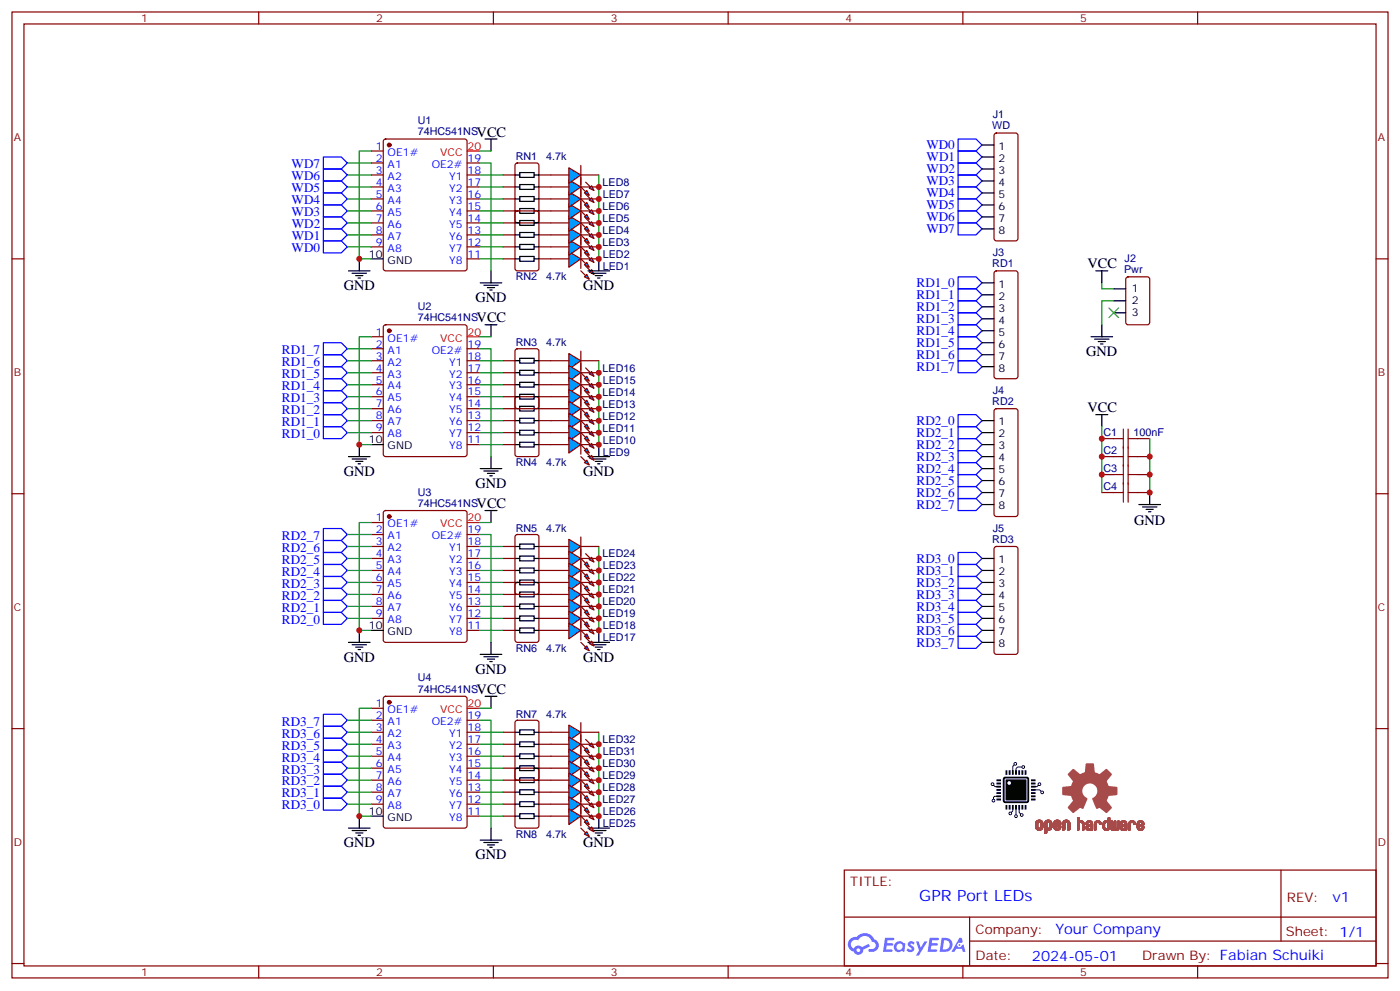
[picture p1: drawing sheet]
# EasyEDA schematic gpr-port-leds-schematic-v1.json
TITLE: GPR Port LEDs; REV: v1; Date: 2024-05-01; Sheet: 1/1; Drawn By: Fabian Schuiki; Company: Your Company

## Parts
C1  100nF  [C0603]
C2  100nF  [C0603]
C3  100nF  [C0603]
C4  100nF  [C0603]
J1  WD  [HDR-M-2.54_1X8]
J2  Pwr  [HDR-M-2.54_1X3]
J3  RD1  [HDR-M-2.54_1X8]
J4  RD2  [HDR-M-2.54_1X8]
J5  RD3  [HDR-M-2.54_1X8]
LED1  LED-0805_B  [LED0805_BLUE]
LED2  LED-0805_B  [LED0805_BLUE]
LED3  LED-0805_B  [LED0805_BLUE]
LED4  LED-0805_B  [LED0805_BLUE]
LED5  LED-0805_B  [LED0805_BLUE]
LED6  LED-0805_B  [LED0805_BLUE]
LED7  LED-0805_B  [LED0805_BLUE]
LED8  LED-0805_B  [LED0805_BLUE]
LED9  LED-0805_B  [LED0805_BLUE]
LED10  LED-0805_B  [LED0805_BLUE]
LED11  LED-0805_B  [LED0805_BLUE]
LED12  LED-0805_B  [LED0805_BLUE]
LED13  LED-0805_B  [LED0805_BLUE]
LED14  LED-0805_B  [LED0805_BLUE]
LED15  LED-0805_B  [LED0805_BLUE]
LED16  LED-0805_B  [LED0805_BLUE]
LED17  LED-0805_B  [LED0805_BLUE]
LED18  LED-0805_B  [LED0805_BLUE]
LED19  LED-0805_B  [LED0805_BLUE]
LED20  LED-0805_B  [LED0805_BLUE]
LED21  LED-0805_B  [LED0805_BLUE]
LED22  LED-0805_B  [LED0805_BLUE]
LED23  LED-0805_B  [LED0805_BLUE]
LED24  LED-0805_B  [LED0805_BLUE]
LED25  LED-0805_B  [LED0805_BLUE]
LED26  LED-0805_B  [LED0805_BLUE]
LED27  LED-0805_B  [LED0805_BLUE]
LED28  LED-0805_B  [LED0805_BLUE]
LED29  LED-0805_B  [LED0805_BLUE]
LED30  LED-0805_B  [LED0805_BLUE]
LED31  LED-0805_B  [LED0805_BLUE]
LED32  LED-0805_B  [LED0805_BLUE]
LOGO1  ChannelLogo  [CHANNEL_LOGO]
LOGO2  OSHW-LOGOL  [OSHW-LOGO-L]
RN1  4.7k  [RES-ARRAY-SMD_0603-8P-L3.2-W1.6-BL]
RN2  4.7k  [RES-ARRAY-SMD_0603-8P-L3.2-W1.6-BL]
RN3  4.7k  [RES-ARRAY-SMD_0603-8P-L3.2-W1.6-BL]
RN4  4.7k  [RES-ARRAY-SMD_0603-8P-L3.2-W1.6-BL]
RN5  4.7k  [RES-ARRAY-SMD_0603-8P-L3.2-W1.6-BL]
RN6  4.7k  [RES-ARRAY-SMD_0603-8P-L3.2-W1.6-BL]
RN7  4.7k  [RES-ARRAY-SMD_0603-8P-L3.2-W1.6-BL]
RN8  4.7k  [RES-ARRAY-SMD_0603-8P-L3.2-W1.6-BL]
U1  74HC541NS  [SO-20_L12.6-W5.3-P1.27-LS7.8-BL]
U2  74HC541NS  [SO-20_L12.6-W5.3-P1.27-LS7.8-BL]
U3  74HC541NS  [SO-20_L12.6-W5.3-P1.27-LS7.8-BL]
U4  74HC541NS  [SO-20_L12.6-W5.3-P1.27-LS7.8-BL]

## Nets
GND: C1.2 C2.2 C3.2 C4.2 J2.2 LED1.2 LED2.2 LED3.2 LED4.2 LED5.2 LED6.2 LED7.2 LED8.2 LED9.2 LED10.2 LED11.2 LED12.2 LED13.2 LED14.2 LED15.2 LED16.2 LED17.2 LED18.2 LED19.2 LED20.2 LED21.2 LED22.2 LED23.2 LED24.2 LED25.2 LED26.2 LED27.2 LED28.2 LED29.2 LED30.2 LED31.2 LED32.2 U1.1(OE1#) U1.10(GND) U1.19(OE2#) U2.1(OE1#) U2.10(GND) U2.19(OE2#) U3.1(OE1#) U3.10(GND) U3.19(OE2#) U4.1(OE1#) U4.10(GND) U4.19(OE2#)
VCC: C1.1 C2.1 C3.1 C4.1 J2.1 U1.20(VCC) U2.20(VCC) U3.20(VCC) U4.20(VCC)
RD1_0: J3.1 U2.9(A8)
RD1_1: J3.2 U2.8(A7)
RD1_2: J3.3 U2.7(A6)
RD1_3: J3.4 U2.6(A5)
RD1_4: J3.5 U2.5(A4)
RD1_5: J3.6 U2.4(A3)
RD1_6: J3.7 U2.3(A2)
RD1_7: J3.8 U2.2(A1)
RD2_0: J4.1 U3.9(A8)
RD2_1: J4.2 U3.8(A7)
RD2_2: J4.3 U3.7(A6)
RD2_3: J4.4 U3.6(A5)
RD2_4: J4.5 U3.5(A4)
RD2_5: J4.6 U3.4(A3)
RD2_6: J4.7 U3.3(A2)
RD2_7: J4.8 U3.2(A1)
RD3_0: J5.1 U4.9(A8)
RD3_1: J5.2 U4.8(A7)
RD3_2: J5.3 U4.7(A6)
RD3_3: J5.4 U4.6(A5)
RD3_4: J5.5 U4.5(A4)
RD3_5: J5.6 U4.4(A3)
RD3_6: J5.7 U4.3(A2)
RD3_7: J5.8 U4.2(A1)
WD0: J1.1 U1.9(A8)
WD1: J1.2 U1.8(A7)
WD2: J1.3 U1.7(A6)
WD3: J1.4 U1.6(A5)
WD4: J1.5 U1.5(A4)
WD5: J1.6 U1.4(A3)
WD6: J1.7 U1.3(A2)
WD7: J1.8 U1.2(A1)
RN1_5: LED5.1 RN1.5
RN1_6: LED6.1 RN1.6
RN1_7: LED7.1 RN1.7
RN1_8: LED8.1 RN1.8
RN2_5: LED1.1 RN2.5
RN2_6: LED2.1 RN2.6
RN2_7: LED3.1 RN2.7
RN2_8: LED4.1 RN2.8
RN3_5: LED13.1 RN3.5
RN3_6: LED14.1 RN3.6
RN3_7: LED15.1 RN3.7
RN3_8: LED16.1 RN3.8
RN4_5: LED9.1 RN4.5
RN4_6: LED10.1 RN4.6
RN4_7: LED11.1 RN4.7
RN4_8: LED12.1 RN4.8
RN5_5: LED21.1 RN5.5
RN5_6: LED22.1 RN5.6
RN5_7: LED23.1 RN5.7
RN5_8: LED24.1 RN5.8
RN6_5: LED17.1 RN6.5
RN6_6: LED18.1 RN6.6
RN6_7: LED19.1 RN6.7
RN6_8: LED20.1 RN6.8
RN7_5: LED29.1 RN7.5
RN7_6: LED30.1 RN7.6
RN7_7: LED31.1 RN7.7
RN7_8: LED32.1 RN7.8
RN8_5: LED25.1 RN8.5
RN8_6: LED26.1 RN8.6
RN8_7: LED27.1 RN8.7
RN8_8: LED28.1 RN8.8
U1_11: RN2.4 U1.11(Y8)
U1_12: RN2.3 U1.12(Y7)
U1_13: RN2.2 U1.13(Y6)
U1_14: RN2.1 U1.14(Y5)
U1_15: RN1.4 U1.15(Y4)
U1_16: RN1.3 U1.16(Y3)
U1_17: RN1.2 U1.17(Y2)
U1_18: RN1.1 U1.18(Y1)
U2_11: RN4.4 U2.11(Y8)
U2_12: RN4.3 U2.12(Y7)
U2_13: RN4.2 U2.13(Y6)
U2_14: RN4.1 U2.14(Y5)
U2_15: RN3.4 U2.15(Y4)
U2_16: RN3.3 U2.16(Y3)
U2_17: RN3.2 U2.17(Y2)
U2_18: RN3.1 U2.18(Y1)
U3_11: RN6.4 U3.11(Y8)
U3_12: RN6.3 U3.12(Y7)
U3_13: RN6.2 U3.13(Y6)
U3_14: RN6.1 U3.14(Y5)
U3_15: RN5.4 U3.15(Y4)
U3_16: RN5.3 U3.16(Y3)
U3_17: RN5.2 U3.17(Y2)
U3_18: RN5.1 U3.18(Y1)
U4_11: RN8.4 U4.11(Y8)
U4_12: RN8.3 U4.12(Y7)
U4_13: RN8.2 U4.13(Y6)
U4_14: RN8.1 U4.14(Y5)
U4_15: RN7.4 U4.15(Y4)
U4_16: RN7.3 U4.16(Y3)
U4_17: RN7.2 U4.17(Y2)
U4_18: RN7.1 U4.18(Y1)

Not connected (* = marked no-connect by the designer): J2 3*

# EasyEDA board gpr-port-leds-pcb-v1.json

Outline 96.52 x 22.86 mm; copper layers: TopLayer, BottomLayer. Coordinates in mm from the lower left corner of the outline.
Outline path: 0,22.86 96.52,22.86 96.52,0 0,0 0,22.86

## Design rules (mm)
Default: track 0.254, clearance 0.152, via 0.61, via hole 0.305

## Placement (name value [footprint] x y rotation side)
C1  100nF  [C0603]  3.81 6.35 0 top
C2  100nF  [C0603]  29.21 6.35 0 top
C3  100nF  [C0603]  52.07 6.35 0 top
C4  100nF  [C0603]  74.93 6.35 0 top
J1  WD  [HDR-M-2.54_1X8]  15.24 2.54 180 top
J2  Pwr  [HDR-M-2.54_1X3]  30.48 2.54 180 top
J3  RD1  [HDR-M-2.54_1X8]  43.18 2.54 180 top
J4  RD2  [HDR-M-2.54_1X8]  63.5 2.54 180 top
J5  RD3  [HDR-M-2.54_1X8]  83.82 2.54 180 top
LED1  LED-0805_B  [LED0805_BLUE]  21.59 19.05 90 top
LED2  LED-0805_B  [LED0805_BLUE]  19.05 19.05 90 top
LED3  LED-0805_B  [LED0805_BLUE]  16.51 19.05 90 top
LED4  LED-0805_B  [LED0805_BLUE]  13.97 19.05 90 top
LED5  LED-0805_B  [LED0805_BLUE]  11.43 19.05 90 top
LED6  LED-0805_B  [LED0805_BLUE]  8.89 19.05 90 top
LED7  LED-0805_B  [LED0805_BLUE]  6.35 19.05 90 top
LED8  LED-0805_B  [LED0805_BLUE]  3.81 19.05 90 top
LED9  LED-0805_B  [LED0805_BLUE]  46.99 19.05 90 top
LED10  LED-0805_B  [LED0805_BLUE]  44.45 19.05 90 top
LED11  LED-0805_B  [LED0805_BLUE]  41.91 19.05 90 top
LED12  LED-0805_B  [LED0805_BLUE]  39.37 19.05 90 top
LED13  LED-0805_B  [LED0805_BLUE]  36.83 19.05 90 top
LED14  LED-0805_B  [LED0805_BLUE]  34.29 19.05 90 top
LED15  LED-0805_B  [LED0805_BLUE]  31.75 19.05 90 top
LED16  LED-0805_B  [LED0805_BLUE]  29.21 19.05 90 top
LED17  LED-0805_B  [LED0805_BLUE]  69.85 19.05 90 top
LED18  LED-0805_B  [LED0805_BLUE]  67.31 19.05 90 top
LED19  LED-0805_B  [LED0805_BLUE]  64.77 19.05 90 top
LED20  LED-0805_B  [LED0805_BLUE]  62.23 19.05 90 top
LED21  LED-0805_B  [LED0805_BLUE]  59.69 19.05 90 top
LED22  LED-0805_B  [LED0805_BLUE]  57.15 19.05 90 top
LED23  LED-0805_B  [LED0805_BLUE]  54.61 19.05 90 top
LED24  LED-0805_B  [LED0805_BLUE]  52.07 19.05 90 top
LED25  LED-0805_B  [LED0805_BLUE]  92.71 19.05 90 top
LED26  LED-0805_B  [LED0805_BLUE]  90.17 19.05 90 top
LED27  LED-0805_B  [LED0805_BLUE]  87.63 19.05 90 top
LED28  LED-0805_B  [LED0805_BLUE]  85.09 19.05 90 top
LED29  LED-0805_B  [LED0805_BLUE]  82.55 19.05 90 top
LED30  LED-0805_B  [LED0805_BLUE]  80.01 19.05 90 top
LED31  LED-0805_B  [LED0805_BLUE]  77.47 19.05 90 top
LED32  LED-0805_B  [LED0805_BLUE]  74.93 19.05 90 top
LOGO1  ChannelLogo  [CHANNEL_LOGO]  25.4 12.7 180 bottom
LOGO2  OSHW-LOGOL  [OSHW-LOGO-L]  84.46 6.98 180 bottom
Pad_gge25946  -  [Pad_gge25946]  25.4 20.32 0 top
Pad_gge25962  -  [Pad_gge25962]  72.39 20.32 0 top
RN1  4.7k  [RES-ARRAY-SMD_0603-8P-L3.2-W1.6-BL]  3.81 10.16 0 top
RN2  4.7k  [RES-ARRAY-SMD_0603-8P-L3.2-W1.6-BL]  21.59 10.16 0 top
RN3  4.7k  [RES-ARRAY-SMD_0603-8P-L3.2-W1.6-BL]  29.21 10.16 0 top
RN4  4.7k  [RES-ARRAY-SMD_0603-8P-L3.2-W1.6-BL]  46.99 10.16 0 top
RN5  4.7k  [RES-ARRAY-SMD_0603-8P-L3.2-W1.6-BL]  52.07 10.16 0 top
RN6  4.7k  [RES-ARRAY-SMD_0603-8P-L3.2-W1.6-BL]  69.85 10.16 0 top
RN7  4.7k  [RES-ARRAY-SMD_0603-8P-L3.2-W1.6-BL]  74.93 10.16 0 top
RN8  4.7k  [RES-ARRAY-SMD_0603-8P-L3.2-W1.6-BL]  92.71 10.16 0 top
U1  74HC541NS  [SO-20_L12.6-W5.3-P1.27-LS7.8-BL]  12.7 10.16 0 top
U2  74HC541NS  [SO-20_L12.6-W5.3-P1.27-LS7.8-BL]  38.1 10.16 0 top
U3  74HC541NS  [SO-20_L12.6-W5.3-P1.27-LS7.8-BL]  60.96 10.16 0 top
U4  74HC541NS  [SO-20_L12.6-W5.3-P1.27-LS7.8-BL]  83.82 10.16 0 top

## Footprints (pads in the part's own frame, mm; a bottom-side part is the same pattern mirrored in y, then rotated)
C0603
  rect 0.8x0.9 smd: 1(-0.7,0) 2(0.7,0)
HDR-M-2.54_1X3
  rect 1.575x1.575 hole 0.889: 1(-2.54,0)
  oval 1.575x1.575 hole 0.889: 2(0,0) 3(2.54,0)
HDR-M-2.54_1X8
  rect 1.575x1.575 hole 0.889: 1(-10.16,0)
  oval 1.575x1.575 hole 0.889: 2(-7.62,0) 3(-5.08,0) 4(-2.54,0) 5(0,0) 6(2.54,0) 7(5.08,0) 8(7.62,0)
LED0805_BLUE
  rect 1.3x1.399 smd: 1(-1.05,0) 2(1.05,0)
Pad_gge25946
  oval 1.575x1.575 hole 0.889: 2(0,0)
Pad_gge25962
  oval 1.575x1.575 hole 0.889: 2(0,0)
RES-ARRAY-SMD_0603-8P-L3.2-W1.6-BL
  rect 0.65x0.8 smd: 1(-1.2,-0.9) 4(1.2,-0.9) 5(1.2,0.9) 8(-1.2,0.9)
  rect 0.5x0.8 smd: 2(-0.4,-0.9) 3(0.4,-0.9) 6(0.4,0.9) 7(-0.4,0.9)
SO-20_L12.6-W5.3-P1.27-LS7.8-BL
  oval 0.568x2 smd: 1(-5.715,-3.5) 2(-4.445,-3.5) 3(-3.175,-3.5) 4(-1.905,-3.5) 5(-0.635,-3.5) 6(0.635,-3.5) 7(1.905,-3.5) 8(3.175,-3.5) 9(4.445,-3.5) 10(5.715,-3.5) 11(5.715,3.5) 12(4.445,3.5) 13(3.175,3.5) 14(1.905,3.5) 15(0.635,3.5) 16(-0.635,3.5) 17(-1.905,3.5) 18(-3.175,3.5) 19(-4.445,3.5) 20(-5.715,3.5)

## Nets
As in the schematic, except:
GND: C1.2 C2.2 C3.2 C4.2 J2.2 LED1.2 LED2.2 LED3.2 LED4.2 LED5.2 LED6.2 LED7.2 LED8.2 LED9.2 LED10.2 LED11.2 LED12.2 LED13.2 LED14.2 LED15.2 LED16.2 LED17.2 LED18.2 LED19.2 LED20.2 LED21.2 LED22.2 LED23.2 LED24.2 LED25.2 LED26.2 LED27.2 LED28.2 LED29.2 LED30.2 LED31.2 LED32.2 Pad_gge25946.2 Pad_gge25962.2 U1.1 U1.10 U1.19 U2.1 U2.10 U2.19 U3.1 U3.10 U3.19 U4.1 U4.10 U4.19

Pads without a net: J2 3

## Via types
v1: diameter 0.61, hole 0.305, TopLayer to BottomLayer, 63 vias

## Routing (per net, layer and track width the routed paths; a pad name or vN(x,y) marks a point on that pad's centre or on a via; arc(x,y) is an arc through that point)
GND: length 112
  TopLayer w0.254: C2.2 30.48,6.35 31.75,5.08 v1(32.38,5.08) U2.1 ; v1(27.94,20.32) 28.99,20.32 LED16.2 LED15.2 LED14.2 LED13.2 LED12.2 LED11.2 LED10.2 LED9.2 47.21,20.32 v1(48.26,20.32) ; C3.2 53.34,6.35 54.61,5.08 v1(55.25,5.08) U3.1 ; v1(93.98,20.32) 92.93,20.32 LED25.2 LED26.2 LED27.2 LED28.2 LED29.2 LED30.2 LED31.2 LED32.2 74.51,19.69 v1(73.66,19.69) ; U4.10 v1(90.81,6.66) ; C4.2 76.2,6.35 77.47,5.08 v1(78.1,5.08) U4.1 ; U2.19 v1(33.66,12.06) ; U1.19 v1(8.25,12.06) ; U3.10 v1(67.94,6.66) ; U3.19 v1(56.51,12.06) ; U4.19 v1(79.38,12.06) ; C1.2 5.08,6.35 6.35,5.08 v1(6.98,5.08) U1.1 ; v1(50.8,20.32) 51.85,20.32 LED24.2 LED23.2 LED22.2 LED21.2 LED20.2 LED19.2 LED18.2 LED17.2 70.27,19.69 v1(71.12,19.69) ; v1(22.86,20.32) 21.81,20.32 LED1.2 LED2.2 LED3.2 LED4.2 LED5.2 LED6.2 LED7.2 LED8.2 3.59,20.32 v1(2.54,20.32) ; U2.10 v1(45.09,6.66) ; U1.10 v1(19.69,6.66)
VCC: length 20.3
  TopLayer w0.254: U4.20 v1(76.84,13.66) ; U1.20 v1(5.72,13.66) ; U2.20 v1(31.12,13.66) ; U3.20 v1(53.97,13.66)
  BottomLayer w0.254: v1(76.84,13.66) v1(73.03,13.66) ; v1(5.72,13.66) v1(1.91,13.66) ; v1(31.12,13.66) v1(27.31,13.66) ; v1(53.97,13.66) v1(50.16,13.66)
RD1_0: length 15.9
  TopLayer w0.254: U2.9 v1(42.54,8.25)
  BottomLayer w0.254: v1(42.54,8.25) 42.54,7.62 45.09,5.08 52.07,5.08 53.34,3.81 J3.1
RD1_1: length 13.9
  TopLayer w0.254: U2.8 v1(41.28,8.25)
  BottomLayer w0.254: v1(41.28,8.25) 41.28,7.62 44.45,4.44 48.9,4.44 J3.2
RD1_2: length 12.6
  TopLayer w0.254: U2.7 v1(40,8.25)
  BottomLayer w0.254: J3.3 46.99,3.81 43.81,3.81 40,7.62 v1(40,8.25)
RD1_3: length 9.6
  TopLayer w0.254: J3.4 43.18,5.08 38.74,5.08 38.74,6.66
RD1_4: length 8.3
  TopLayer w0.254: J3.5 41.28,4.44 38.1,4.44 37.47,5.08 U2.5
RD1_5: length 7.1
  TopLayer w0.254: J3.6 39.37,3.81 37.47,3.81 36.19,5.08 U2.4
RD1_6: length 5.8
  TopLayer w0.254: J3.7 37.47,2.54 34.93,5.08 U2.3
RD1_7: length 4.9
  TopLayer w0.254: U2.2 33.66,4.44 J3.8
RD2_0: length 12.2
  TopLayer w0.254: J4.1 67.94,8.25 65.41,8.25 U3.9
RD2_1: length 9.6
  TopLayer w0.254: U3.8 64.13,5.08 68.58,5.08 J4.2
RD2_2: length 8.3
  TopLayer w0.254: J4.3 66.68,4.44 63.5,4.44 62.87,5.08 U3.7
RD2_3: length 7.1
  TopLayer w0.254: U3.6 61.59,5.08 62.87,3.81 64.77,3.81 J4.4
RD2_4: length 5.8
  TopLayer w0.254: J4.5 62.87,2.54 60.32,5.08 60.32,6.66
RD2_5: length 4.9
  TopLayer w0.254: U3.4 59.06,4.44 J4.6
RD2_6: length 4.4
  TopLayer w0.254: J4.7 57.78,3.17 U3.3
RD2_7: length 4.4
  TopLayer w0.254: J4.8 56.51,3.17 U3.2
RD3_0: length 8.3
  TopLayer w0.254: U4.9 88.26,5.08 88.9,4.44 92.07,4.44 J5.1
RD3_1: length 7.1
  TopLayer w0.254: U4.8 87,5.08 88.26,3.81 90.17,3.81 J5.2
RD3_2: length 5.8
  TopLayer w0.254: U4.7 85.72,5.08 88.26,2.54 J5.3
RD3_3: length 4.9
  TopLayer w0.254: J5.4 84.46,4.44 84.46,6.66
RD3_4: length 4.4
  TopLayer w0.254: J5.5 83.19,3.17 U4.5
RD3_5: length 4.4
  TopLayer w0.254: J5.6 81.91,3.17 U4.4
RD3_6: length 4.9
  TopLayer w0.254: J5.7 80.65,4.44 U4.3
RD3_7: length 5.8
  TopLayer w0.254: J5.8 76.84,2.54 79.38,5.08 U4.2
RN1_5: length 12.2
  TopLayer w0.254: 11.43,18 11.43,16.51 10.8,15.88 6.35,15.88 5.01,14.53 5.01,11.06
RN1_6: length 10
  TopLayer w0.254: 4.21,11.06 4.21,14.37 6.35,16.51 8.25,16.51 8.89,17.14 8.89,18
RN1_7: length 8.2
  TopLayer w0.254: LED7.1 6.35,17.14 3.41,14.2 RN1.7
RN1_8: length 7.4
  TopLayer w0.254: 2.61,11.06 2.61,14.04 3.81,15.24 3.81,18
RN2_5: length 7.4
  TopLayer w0.254: 21.59,18 21.59,15.24 22.79,14.04 22.79,11.06
RN2_6: length 8.2
  TopLayer w0.254: 19.05,18 19.05,17.14 21.99,14.2 21.99,11.06
RN2_7: length 10
  TopLayer w0.254: 16.51,18 16.51,17.14 17.14,16.51 19.05,16.51 21.19,14.37 21.19,11.06
RN2_8: length 11.8
  TopLayer w0.254: 13.97,18 13.97,17.14 15.24,15.88 19.05,15.88 20.39,14.53 20.39,11.06
RN3_5: length 11.8
  TopLayer w0.254: LED13.1 36.83,17.14 35.56,15.88 31.75,15.88 30.41,14.53 RN3.5
RN3_6: length 10
  TopLayer w0.254: LED14.1 34.29,17.14 33.66,16.51 31.75,16.51 29.61,14.37 RN3.6
RN3_7: length 8.2
  TopLayer w0.254: LED15.1 31.75,17.14 28.81,14.2 RN3.7
RN3_8: length 7.4
  TopLayer w0.254: RN3.8 28.01,14.04 29.21,15.24 LED16.1
RN4_5: length 7.4
  TopLayer w0.254: 46.99,18 46.99,15.24 48.19,14.04 48.19,11.06
RN4_6: length 8.2
  TopLayer w0.254: LED10.1 44.45,17.14 47.39,14.2 RN4.6
RN4_7: length 10
  TopLayer w0.254: LED11.1 41.91,17.14 42.54,16.51 44.45,16.51 46.59,14.37 RN4.7
RN4_8: length 11.8
  TopLayer w0.254: RN4.8 45.79,14.53 44.45,15.88 40.64,15.88 39.37,17.14 LED12.1
RN5_5: length 11.8
  TopLayer w0.254: RN5.5 53.27,14.53 54.61,15.88 58.42,15.88 59.69,17.14 LED21.1
RN5_6: length 10
  TopLayer w0.254: RN5.6 52.47,14.37 54.61,16.51 56.51,16.51 57.15,17.14 LED22.1
RN5_7: length 8.2
  TopLayer w0.254: LED23.1 54.61,17.14 51.67,14.2 RN5.7
RN5_8: length 7.4
  TopLayer w0.254: RN5.8 50.87,14.04 52.07,15.24 LED24.1
RN6_5: length 7.4
  TopLayer w0.254: LED17.1 69.85,15.24 71.05,14.04 RN6.5
RN6_6: length 8.2
  TopLayer w0.254: LED18.1 67.31,17.14 70.25,14.2 RN6.6
RN6_7: length 10
  TopLayer w0.254: RN6.7 69.45,14.37 67.31,16.51 65.41,16.51 64.77,17.14 LED19.1
RN6_8: length 11.8
  TopLayer w0.254: RN6.8 68.65,14.53 67.31,15.88 63.5,15.88 62.23,17.14 LED20.1
RN7_5: length 11.8
  TopLayer w0.254: LED29.1 82.55,17.14 81.28,15.88 77.47,15.88 76.13,14.53 RN7.5
RN7_6: length 10
  TopLayer w0.254: LED30.1 80.01,17.14 79.38,16.51 77.47,16.51 75.33,14.37 RN7.6
RN7_7: length 8.2
  TopLayer w0.254: LED31.1 77.47,17.14 74.53,14.2 RN7.7
RN7_8: length 7.4
  TopLayer w0.254: RN7.8 73.73,14.04 74.93,15.24 LED32.1
RN8_5: length 7.4
  TopLayer w0.254: LED25.1 92.71,15.24 93.91,14.04 RN8.5
RN8_6: length 8.2
  TopLayer w0.254: RN8.6 93.11,14.2 90.17,17.14 LED26.1
RN8_7: length 10
  TopLayer w0.254: RN8.7 92.31,14.37 90.17,16.51 88.26,16.51 87.63,17.14 LED27.1
RN8_8: length 11.8
  TopLayer w0.254: LED28.1 85.09,17.14 86.36,15.88 90.17,15.88 91.51,14.53 RN8.8
U1_11: length 9.9
  TopLayer w0.254: v1(22.86,7.62) 22.79,7.69 RN2.4 ; v1(18.42,11.43) U1.11
  BottomLayer w0.254: v1(22.86,7.62) 19.05,11.43 v1(18.42,11.43)
U1_12: length 10.1
  TopLayer w0.254: v1(17.14,11.43) 17.14,13.66 ; v1(21.59,7.62) 21.99,8.02 RN2.3
  BottomLayer w0.254: v1(21.59,7.62) 20.95,7.62 v1(17.14,11.43)
U1_13: length 9
  TopLayer w0.254: RN2.2 21.19,10.16 17.14,10.16 15.88,11.43 U1.13
U1_14: length 8.9
  TopLayer w0.254: U1.14 14.61,11.43 16.78,9.26 RN2.1
U1_15: length 11.5
  TopLayer w0.254: U1.15 13.33,11.43 11.17,9.26 RN1.4
U1_16: length 11.5
  TopLayer w0.254: U1.16 12.06,11.43 10.8,10.16 4.21,10.16 RN1.3
U1_17: length 12.6
  TopLayer w0.254: v1(3.81,7.62) 3.41,8.02 RN1.2 ; v1(10.8,11.43) U1.17
  BottomLayer w0.254: v1(3.81,7.62) 6.98,7.62 v1(10.8,11.43)
U1_18: length 12.5
  TopLayer w0.254: RN1.1 2.61,7.69 v1(2.54,7.62) ; v1(9.53,11.43) U1.18
  BottomLayer w0.254: v1(2.54,7.62) 6.35,11.43 v1(9.53,11.43)
U2_11: length 9.9
  TopLayer w0.254: v1(43.81,11.43) U2.11 ; v1(48.26,7.62) 48.19,7.69 RN4.4
  BottomLayer w0.254: v1(48.26,7.62) 44.45,11.43 v1(43.81,11.43)
U2_12: length 10.4
  TopLayer w0.254: v1(46.99,7.62) 47.39,8.02 RN4.3 ; v1(42.54,11.43) 42.54,13.97
  BottomLayer w0.254: v1(42.54,11.43) 46.35,7.62 v1(46.99,7.62)
U2_13: length 9
  TopLayer w0.254: RN4.2 46.59,10.16 42.54,10.16 41.28,11.43 U2.13
U2_14: length 8.9
  TopLayer w0.254: U2.14 40,11.43 42.18,9.26 RN4.1
U2_15: length 11.5
  TopLayer w0.254: 38.74,13.66 38.74,11.43 36.56,9.26 RN3.4
U2_16: length 11.5
  TopLayer w0.254: RN3.3 29.61,10.16 36.19,10.16 37.47,11.43 U2.16
U2_17: length 12.6
  TopLayer w0.254: v1(36.19,11.43) U2.17 ; RN3.2 28.81,8.02 v1(29.21,7.62)
  BottomLayer w0.254: v1(36.19,11.43) 32.38,7.62 v1(29.21,7.62)
U2_18: length 12.5
  TopLayer w0.254: RN3.1 28.01,7.69 v1(27.94,7.62) ; v1(34.93,11.43) U2.18
  BottomLayer w0.254: v1(34.93,11.43) 31.75,11.43 v1(27.94,7.62)
U3_11: length 9.9
  TopLayer w0.254: v1(66.68,11.43) U3.11 ; RN6.4 71.05,7.69 v1(71.12,7.62)
  BottomLayer w0.254: v1(66.68,11.43) 67.31,11.43 v1(71.12,7.62)
U3_12: length 10.1
  TopLayer w0.254: v1(65.41,11.43) U3.12 ; v1(69.85,7.62) 70.25,8.02 RN6.3
  BottomLayer w0.254: v1(65.41,11.43) 69.22,7.62 v1(69.85,7.62)
U3_13: length 9
  TopLayer w0.254: RN6.2 69.45,10.16 65.41,10.16 64.13,11.43 U3.13
U3_14: length 8.9
  TopLayer w0.254: RN6.1 65.03,9.26 62.87,11.43 U3.14
U3_15: length 11.5
  TopLayer w0.254: U3.15 61.59,11.43 59.43,9.26 RN5.4
U3_16: length 11.5
  TopLayer w0.254: RN5.3 52.47,10.16 59.06,10.16 60.32,11.43 60.32,13.66
U3_17: length 12.6
  TopLayer w0.254: v1(59.06,11.43) U3.17 ; v1(52.07,7.62) 51.67,8.02 RN5.2
  BottomLayer w0.254: v1(59.06,11.43) 55.25,7.62 v1(52.07,7.62)
U3_18: length 12.5
  TopLayer w0.254: v1(50.8,7.62) 50.87,7.69 RN5.1 ; v1(57.78,11.43) U3.18
  BottomLayer w0.254: v1(50.8,7.62) 54.61,11.43 v1(57.78,11.43)
U4_11: length 9.9
  TopLayer w0.254: RN8.4 93.91,7.69 v1(93.98,7.62) ; v1(89.53,11.43) U4.11
  BottomLayer w0.254: v1(93.98,7.62) 90.17,11.43 v1(89.53,11.43)
U4_12: length 10.1
  TopLayer w0.254: v1(88.26,11.43) U4.12 ; RN8.3 93.11,8.02 v1(92.71,7.62)
  BottomLayer w0.254: v1(92.71,7.62) 92.07,7.62 v1(88.26,11.43)
U4_13: length 9
  TopLayer w0.254: U4.13 87,11.43 88.26,10.16 92.31,10.16 RN8.2
U4_14: length 8.9
  TopLayer w0.254: U4.14 85.72,11.43 87.9,9.26 RN8.1
U4_15: length 11.5
  TopLayer w0.254: RN7.4 82.28,9.26 84.46,11.43 84.46,13.66
U4_16: length 11.5
  TopLayer w0.254: U4.16 83.19,11.43 81.91,10.16 75.33,10.16 RN7.3
U4_17: length 12.6
  TopLayer w0.254: v1(74.93,7.62) 74.53,8.02 RN7.2 ; v1(81.91,11.43) U4.17
  BottomLayer w0.254: v1(81.91,11.43) 78.1,7.62 v1(74.93,7.62)
U4_18: length 12.5
  TopLayer w0.254: v1(73.66,7.62) 73.73,7.69 RN7.1 ; v1(80.65,11.43) U4.18
  BottomLayer w0.254: v1(73.66,7.62) 77.47,11.43 v1(80.65,11.43)
WD0: length 12.2
  TopLayer w0.254: 17.14,6.66 17.14,8.25 19.69,8.25 J1.1
WD1: length 9.6
  TopLayer w0.254: U1.8 15.88,5.08 20.32,5.08 J1.2
WD2: length 8.3
  TopLayer w0.254: U1.7 14.61,5.08 15.24,4.44 18.42,4.44 J1.3
WD3: length 7.1
  TopLayer w0.254: J1.4 16.51,3.81 14.61,3.81 13.33,5.08 U1.6
WD4: length 5.8
  TopLayer w0.254: U1.5 12.06,5.08 14.61,2.54 J1.5
WD5: length 4.9
  TopLayer w0.254: J1.6 10.8,4.44 U1.4
WD6: length 4.4
  TopLayer w0.254: U1.3 9.53,3.17 J1.7
WD7: length 4.4
  TopLayer w0.254: U1.2 8.25,3.17 J1.8

## Copper pours and planes (outline as drawn; the poured copper is in the pictures)
GND on BottomLayer: 0,0 96.52,0 96.52,22.86 0,22.86
VCC on TopLayer: 0,0 96.52,0 96.52,22.86 0,22.86

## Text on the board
BottomSilkLayer: Fabian Schuiki
TopSilkLayer: 7 | JLCJLCJLCJLC | 0 | GND | VDD | v1 | WD | RD1 | RD2 | RD3 | Ports
